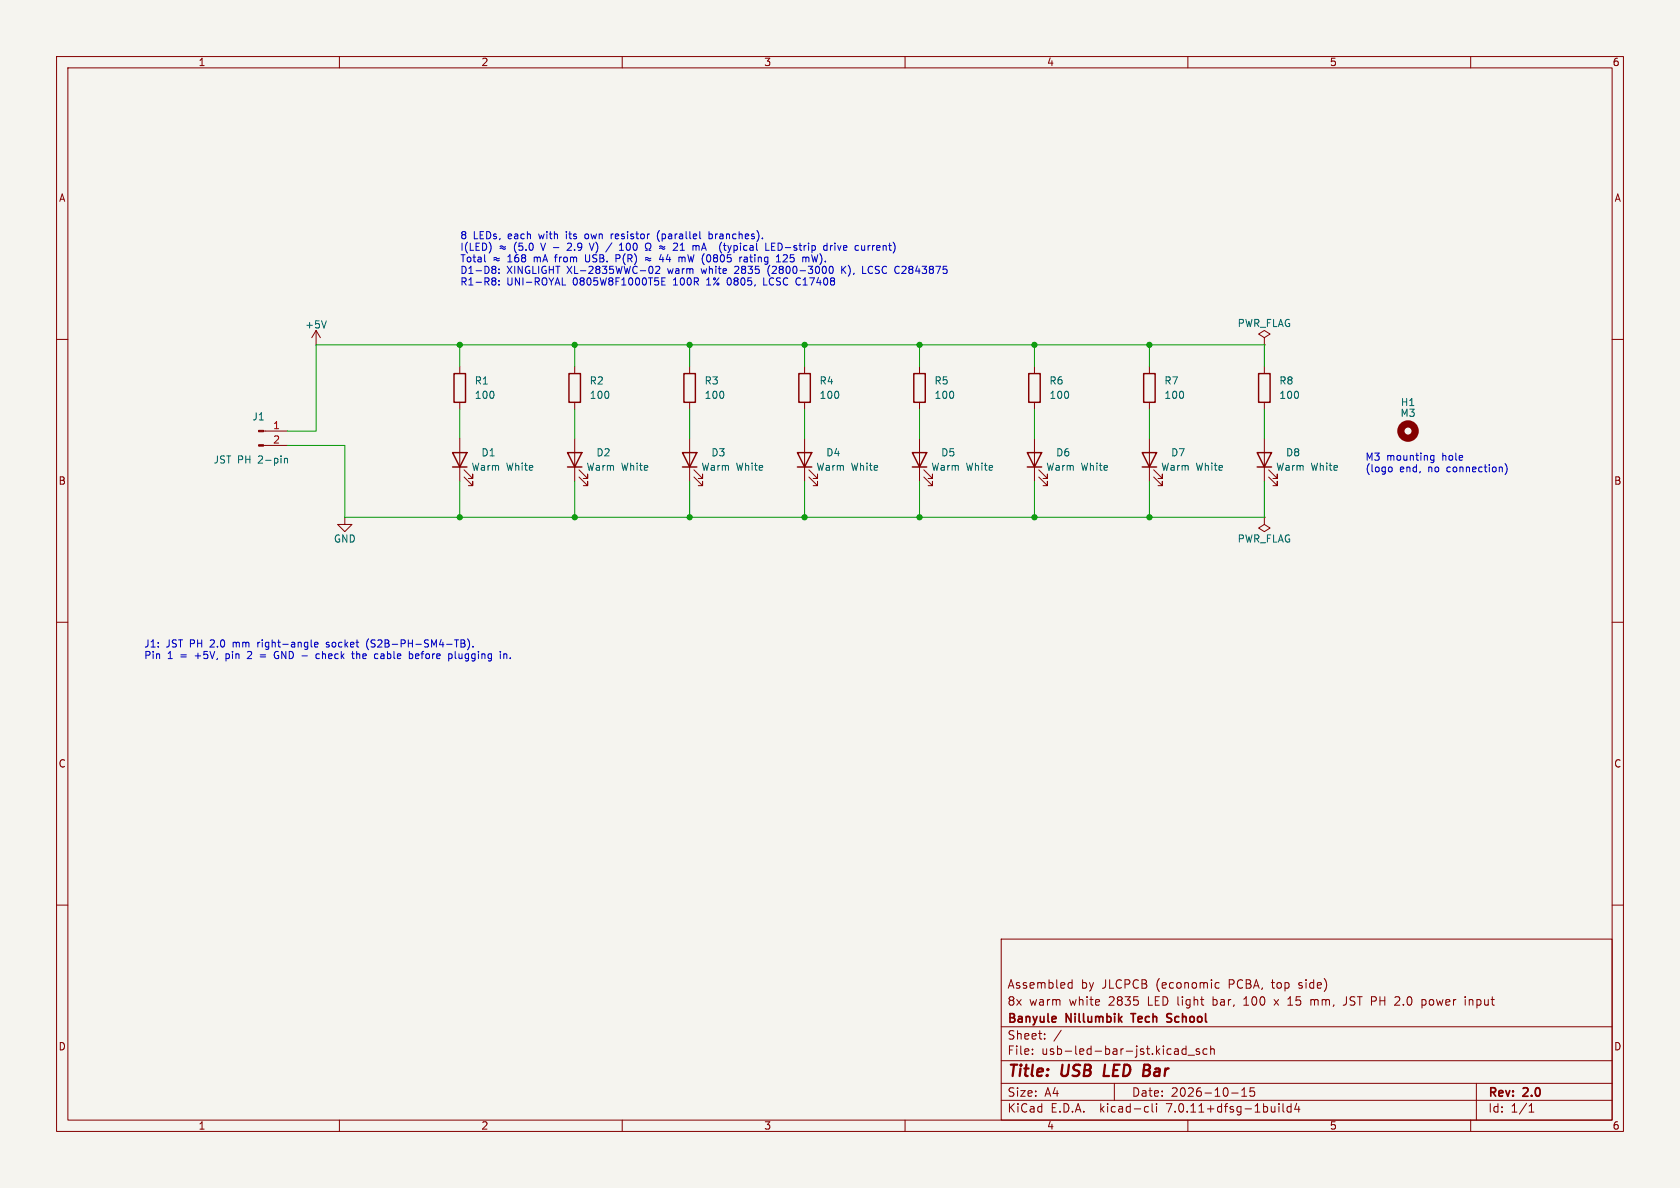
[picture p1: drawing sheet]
(kicad_sch (version 20230121) (generator eeschema)

 (paper "A4")

 (title_block
  (title "USB LED Bar")
  (date "2026-10-15")
  (rev "2.0")
  (company "Banyule Nillumbik Tech School")
  (comment 1 "8x warm white 2835 LED light bar, 100 x 15 mm, JST PH 2.0 power input")
  (comment 2 "Assembled by JLCPCB (economic PCBA, top side)"))

 (lib_symbols
  (symbol "Connector:Conn_01x02_Pin" (pin_names (offset 1.016) hide) (in_bom yes) (on_board yes)
   (property "Reference" "J" (at 0 2.54 0) (effects (font (size 1.27 1.27))))
   (property "Value" "Conn_01x02_Pin" (at 0 -5.08 0) (effects (font (size 1.27 1.27))))
   (property "Footprint" "" (at 0 0 0) (effects (font (size 1.27 1.27)) hide))
   (property "Datasheet" "~" (at 0 0 0) (effects (font (size 1.27 1.27)) hide))
   (property "ki_locked" "" (at 0 0 0) (effects (font (size 1.27 1.27))))
   (symbol "Conn_01x02_Pin_1_1"
    (polyline (pts (xy 1.27 -2.54) (xy 0.8636 -2.54)) (stroke (width 0.1524) (type default)) (fill (type none)))
    (polyline (pts (xy 1.27 0) (xy 0.8636 0)) (stroke (width 0.1524) (type default)) (fill (type none)))
    (rectangle (start 0.8636 -2.413) (end 0 -2.667) (stroke (width 0.1524) (type default)) (fill (type outline)))
    (rectangle (start 0.8636 0.127) (end 0 -0.127) (stroke (width 0.1524) (type default)) (fill (type outline)))
    (pin passive line (at 5.08 0 180) (length 3.81) (name "Pin_1" (effects (font (size 1.27 1.27)))) (number "1" (effects (font (size 1.27 1.27)))))
    (pin passive line (at 5.08 -2.54 180) (length 3.81) (name "Pin_2" (effects (font (size 1.27 1.27)))) (number "2" (effects (font (size 1.27 1.27)))))))
  (symbol "Device:LED" (pin_numbers hide) (pin_names (offset 1.016) hide) (in_bom yes) (on_board yes)
   (property "Reference" "D" (at 0 2.54 0) (effects (font (size 1.27 1.27))))
   (property "Value" "LED" (at 0 -2.54 0) (effects (font (size 1.27 1.27))))
   (property "Footprint" "" (at 0 0 0) (effects (font (size 1.27 1.27)) hide))
   (property "Datasheet" "~" (at 0 0 0) (effects (font (size 1.27 1.27)) hide))
   (symbol "LED_0_1"
    (polyline (pts (xy -1.27 -1.27) (xy -1.27 1.27)) (stroke (width 0.254) (type default)) (fill (type none)))
    (polyline (pts (xy -1.27 0) (xy 1.27 0)) (stroke (width 0) (type default)) (fill (type none)))
    (polyline (pts (xy 1.27 -1.27) (xy 1.27 1.27) (xy -1.27 0) (xy 1.27 -1.27)) (stroke (width 0.254) (type default)) (fill (type none)))
    (polyline (pts (xy -3.048 -0.762) (xy -4.572 -2.286) (xy -3.81 -2.286) (xy -4.572 -2.286) (xy -4.572 -1.524)) (stroke (width 0) (type default)) (fill (type none)))
    (polyline (pts (xy -1.778 -0.762) (xy -3.302 -2.286) (xy -2.54 -2.286) (xy -3.302 -2.286) (xy -3.302 -1.524)) (stroke (width 0) (type default)) (fill (type none))))
   (symbol "LED_1_1"
    (pin passive line (at -3.81 0 0) (length 2.54) (name "K" (effects (font (size 1.27 1.27)))) (number "1" (effects (font (size 1.27 1.27)))))
    (pin passive line (at 3.81 0 180) (length 2.54) (name "A" (effects (font (size 1.27 1.27)))) (number "2" (effects (font (size 1.27 1.27)))))))
  (symbol "Device:R" (pin_numbers hide) (pin_names (offset 0)) (in_bom yes) (on_board yes)
   (property "Reference" "R" (at 2.032 0 90) (effects (font (size 1.27 1.27))))
   (property "Value" "R" (at 0 0 90) (effects (font (size 1.27 1.27))))
   (property "Footprint" "" (at -1.778 0 90) (effects (font (size 1.27 1.27)) hide))
   (property "Datasheet" "~" (at 0 0 0) (effects (font (size 1.27 1.27)) hide))
   (symbol "R_0_1"
    (rectangle (start -1.016 -2.54) (end 1.016 2.54) (stroke (width 0.254) (type default)) (fill (type none))))
   (symbol "R_1_1"
    (pin passive line (at 0 3.81 270) (length 1.27) (name "~" (effects (font (size 1.27 1.27)))) (number "1" (effects (font (size 1.27 1.27)))))
    (pin passive line (at 0 -3.81 90) (length 1.27) (name "~" (effects (font (size 1.27 1.27)))) (number "2" (effects (font (size 1.27 1.27)))))))
  (symbol "power:+5V" (power) (pin_names (offset 0)) (in_bom yes) (on_board yes)
   (property "Reference" "#PWR" (at 0 -3.81 0) (effects (font (size 1.27 1.27)) hide))
   (property "Value" "+5V" (at 0 3.556 0) (effects (font (size 1.27 1.27))))
   (property "Footprint" "" (at 0 0 0) (effects (font (size 1.27 1.27)) hide))
   (property "Datasheet" "" (at 0 0 0) (effects (font (size 1.27 1.27)) hide))
   (symbol "+5V_0_1"
    (polyline (pts (xy -0.762 1.27) (xy 0 2.54)) (stroke (width 0) (type default)) (fill (type none)))
    (polyline (pts (xy 0 0) (xy 0 2.54)) (stroke (width 0) (type default)) (fill (type none)))
    (polyline (pts (xy 0 2.54) (xy 0.762 1.27)) (stroke (width 0) (type default)) (fill (type none))))
   (symbol "+5V_1_1"
    (pin power_in line (at 0 0 90) (length 0) hide (name "+5V" (effects (font (size 1.27 1.27)))) (number "1" (effects (font (size 1.27 1.27)))))))
  (symbol "power:GND" (power) (pin_names (offset 0)) (in_bom yes) (on_board yes)
   (property "Reference" "#PWR" (at 0 -6.35 0) (effects (font (size 1.27 1.27)) hide))
   (property "Value" "GND" (at 0 -3.81 0) (effects (font (size 1.27 1.27))))
   (property "Footprint" "" (at 0 0 0) (effects (font (size 1.27 1.27)) hide))
   (property "Datasheet" "" (at 0 0 0) (effects (font (size 1.27 1.27)) hide))
   (symbol "GND_0_1"
    (polyline (pts (xy 0 0) (xy 0 -1.27) (xy 1.27 -1.27) (xy 0 -2.54) (xy -1.27 -1.27) (xy 0 -1.27)) (stroke (width 0) (type default)) (fill (type none))))
   (symbol "GND_1_1"
    (pin power_in line (at 0 0 270) (length 0) hide (name "GND" (effects (font (size 1.27 1.27)))) (number "1" (effects (font (size 1.27 1.27)))))))
  (symbol "power:PWR_FLAG" (power) (pin_numbers hide) (pin_names (offset 0) hide) (in_bom yes) (on_board yes)
   (property "Reference" "#FLG" (at 0 1.905 0) (effects (font (size 1.27 1.27)) hide))
   (property "Value" "PWR_FLAG" (at 0 3.81 0) (effects (font (size 1.27 1.27))))
   (property "Footprint" "" (at 0 0 0) (effects (font (size 1.27 1.27)) hide))
   (property "Datasheet" "~" (at 0 0 0) (effects (font (size 1.27 1.27)) hide))
   (symbol "PWR_FLAG_0_0"
    (pin power_out line (at 0 0 90) (length 0) (name "pwr" (effects (font (size 1.27 1.27)))) (number "1" (effects (font (size 1.27 1.27))))))
   (symbol "PWR_FLAG_0_1"
    (polyline (pts (xy 0 0) (xy 0 1.27) (xy -1.016 1.905) (xy 0 2.54) (xy 1.016 1.905) (xy 0 1.27)) (stroke (width 0) (type default)) (fill (type none)))))
  (symbol "Mechanical:MountingHole" (pin_names (offset 1.016)) (in_bom yes) (on_board yes)
   (property "Reference" "H" (at 0 5.08 0) (effects (font (size 1.27 1.27))))
   (property "Value" "MountingHole" (at 0 3.175 0) (effects (font (size 1.27 1.27))))
   (property "Footprint" "" (at 0 0 0) (effects (font (size 1.27 1.27)) hide))
   (property "Datasheet" "~" (at 0 0 0) (effects (font (size 1.27 1.27)) hide))
   (symbol "MountingHole_0_1"
    (circle (center 0 0) (radius 1.27) (stroke (width 1.27) (type default)) (fill (type none))))))

 (junction (at 81.28 60.96) (diameter 0) (color 0 0 0 0))
 (junction (at 81.28 91.44) (diameter 0) (color 0 0 0 0))
 (junction (at 101.6 60.96) (diameter 0) (color 0 0 0 0))
 (junction (at 101.6 91.44) (diameter 0) (color 0 0 0 0))
 (junction (at 121.92 60.96) (diameter 0) (color 0 0 0 0))
 (junction (at 121.92 91.44) (diameter 0) (color 0 0 0 0))
 (junction (at 142.24 60.96) (diameter 0) (color 0 0 0 0))
 (junction (at 142.24 91.44) (diameter 0) (color 0 0 0 0))
 (junction (at 162.56 60.96) (diameter 0) (color 0 0 0 0))
 (junction (at 162.56 91.44) (diameter 0) (color 0 0 0 0))
 (junction (at 182.88 60.96) (diameter 0) (color 0 0 0 0))
 (junction (at 182.88 91.44) (diameter 0) (color 0 0 0 0))
 (junction (at 203.2 60.96) (diameter 0) (color 0 0 0 0))
 (junction (at 203.2 91.44) (diameter 0) (color 0 0 0 0))
 (wire (pts (xy 50.8 76.2) (xy 55.88 76.2)) (stroke (width 0) (type default)))
 (wire (pts (xy 55.88 76.2) (xy 55.88 60.96)) (stroke (width 0) (type default)))
 (wire (pts (xy 50.8 78.74) (xy 60.96 78.74)) (stroke (width 0) (type default)))
 (wire (pts (xy 60.96 78.74) (xy 60.96 91.44)) (stroke (width 0) (type default)))
 (wire (pts (xy 55.88 60.96) (xy 81.28 60.96)) (stroke (width 0) (type default)))
 (wire (pts (xy 81.28 60.96) (xy 101.6 60.96)) (stroke (width 0) (type default)))
 (wire (pts (xy 101.6 60.96) (xy 121.92 60.96)) (stroke (width 0) (type default)))
 (wire (pts (xy 121.92 60.96) (xy 142.24 60.96)) (stroke (width 0) (type default)))
 (wire (pts (xy 142.24 60.96) (xy 162.56 60.96)) (stroke (width 0) (type default)))
 (wire (pts (xy 162.56 60.96) (xy 182.88 60.96)) (stroke (width 0) (type default)))
 (wire (pts (xy 182.88 60.96) (xy 203.2 60.96)) (stroke (width 0) (type default)))
 (wire (pts (xy 203.2 60.96) (xy 223.52 60.96)) (stroke (width 0) (type default)))
 (wire (pts (xy 60.96 91.44) (xy 81.28 91.44)) (stroke (width 0) (type default)))
 (wire (pts (xy 81.28 91.44) (xy 101.6 91.44)) (stroke (width 0) (type default)))
 (wire (pts (xy 101.6 91.44) (xy 121.92 91.44)) (stroke (width 0) (type default)))
 (wire (pts (xy 121.92 91.44) (xy 142.24 91.44)) (stroke (width 0) (type default)))
 (wire (pts (xy 142.24 91.44) (xy 162.56 91.44)) (stroke (width 0) (type default)))
 (wire (pts (xy 162.56 91.44) (xy 182.88 91.44)) (stroke (width 0) (type default)))
 (wire (pts (xy 182.88 91.44) (xy 203.2 91.44)) (stroke (width 0) (type default)))
 (wire (pts (xy 203.2 91.44) (xy 223.52 91.44)) (stroke (width 0) (type default)))
 (wire (pts (xy 81.28 60.96) (xy 81.28 64.77)) (stroke (width 0) (type default)))
 (wire (pts (xy 81.28 72.39) (xy 81.28 77.47)) (stroke (width 0) (type default)))
 (wire (pts (xy 81.28 85.09) (xy 81.28 91.44)) (stroke (width 0) (type default)))
 (wire (pts (xy 101.6 60.96) (xy 101.6 64.77)) (stroke (width 0) (type default)))
 (wire (pts (xy 101.6 72.39) (xy 101.6 77.47)) (stroke (width 0) (type default)))
 (wire (pts (xy 101.6 85.09) (xy 101.6 91.44)) (stroke (width 0) (type default)))
 (wire (pts (xy 121.92 60.96) (xy 121.92 64.77)) (stroke (width 0) (type default)))
 (wire (pts (xy 121.92 72.39) (xy 121.92 77.47)) (stroke (width 0) (type default)))
 (wire (pts (xy 121.92 85.09) (xy 121.92 91.44)) (stroke (width 0) (type default)))
 (wire (pts (xy 142.24 60.96) (xy 142.24 64.77)) (stroke (width 0) (type default)))
 (wire (pts (xy 142.24 72.39) (xy 142.24 77.47)) (stroke (width 0) (type default)))
 (wire (pts (xy 142.24 85.09) (xy 142.24 91.44)) (stroke (width 0) (type default)))
 (wire (pts (xy 162.56 60.96) (xy 162.56 64.77)) (stroke (width 0) (type default)))
 (wire (pts (xy 162.56 72.39) (xy 162.56 77.47)) (stroke (width 0) (type default)))
 (wire (pts (xy 162.56 85.09) (xy 162.56 91.44)) (stroke (width 0) (type default)))
 (wire (pts (xy 182.88 60.96) (xy 182.88 64.77)) (stroke (width 0) (type default)))
 (wire (pts (xy 182.88 72.39) (xy 182.88 77.47)) (stroke (width 0) (type default)))
 (wire (pts (xy 182.88 85.09) (xy 182.88 91.44)) (stroke (width 0) (type default)))
 (wire (pts (xy 203.2 60.96) (xy 203.2 64.77)) (stroke (width 0) (type default)))
 (wire (pts (xy 203.2 72.39) (xy 203.2 77.47)) (stroke (width 0) (type default)))
 (wire (pts (xy 203.2 85.09) (xy 203.2 91.44)) (stroke (width 0) (type default)))
 (wire (pts (xy 223.52 60.96) (xy 223.52 64.77)) (stroke (width 0) (type default)))
 (wire (pts (xy 223.52 72.39) (xy 223.52 77.47)) (stroke (width 0) (type default)))
 (wire (pts (xy 223.52 85.09) (xy 223.52 91.44)) (stroke (width 0) (type default)))
 (text "J1: JST PH 2.0 mm right-angle socket (S2B-PH-SM4-TB).\nPin 1 = +5V, pin 2 = GND - check the cable before plugging in." (at 25.4 116.84 0) (effects (font (size 1.27 1.27)) (justify left bottom)))
 (text "M3 mounting hole\n(logo end, no connection)" (at 241.3 83.82 0) (effects (font (size 1.27 1.27)) (justify left bottom)))
 (text "8 LEDs, each with its own resistor (parallel branches).\nI(LED) ≈ (5.0 V - 2.9 V) / 100 Ω ≈ 21 mA  (typical LED-strip drive current)\nTotal ≈ 168 mA from USB. P(R) ≈ 44 mW (0805 rating 125 mW).\nD1-D8: XINGLIGHT XL-2835WWC-02 warm white 2835 (2800-3000 K), LCSC C2843875\nR1-R8: UNI-ROYAL 0805W8F1000T5E 100R 1% 0805, LCSC C17408" (at 81.28 50.8 0) (effects (font (size 1.27 1.27)) (justify left bottom)))
 (symbol (lib_id "Connector:Conn_01x02_Pin") (at 45.72 76.2 0) (unit 1) (in_bom yes) (on_board yes) (dnp no)
  (property "Reference" "J1" (at 45.72 73.66 0) (effects (font (size 1.27 1.27))))
  (property "Value" "JST PH 2-pin" (at 44.45 81.28 0) (effects (font (size 1.27 1.27))))
  (property "Footprint" "usb-led-bar:JST_PH_S2B-PH-SM4-TB_1x02-1MP_P2.00mm_Horizontal" (at 45.72 83.82 0) (effects (font (size 1.27 1.27)) hide))
  (property "Datasheet" "~" (at 45.72 76.2 0) (effects (font (size 1.27 1.27)) hide))
  (property "LCSC" "C295747" (at 45.72 76.2 0) (effects (font (size 1.27 1.27)) hide))
  (property "MPN" "S2B-PH-SM4-TB(LF)(SN)" (at 45.72 76.2 0) (effects (font (size 1.27 1.27)) hide))
  (property "Manufacturer" "JST" (at 45.72 76.2 0) (effects (font (size 1.27 1.27)) hide)) (pin "1") (pin "2"))
 (symbol (lib_id "power:+5V") (at 55.88 60.96 0) (unit 1) (in_bom no) (on_board no) (dnp no)
  (property "Reference" "#PWR01" (at 55.88 64.77 0) (effects (font (size 1.27 1.27)) hide))
  (property "Value" "+5V" (at 55.88 57.404 0) (effects (font (size 1.27 1.27))))
  (property "Footprint" "" (at 55.88 60.96 0) (effects (font (size 1.27 1.27)) hide))
  (property "Datasheet" "" (at 55.88 60.96 0) (effects (font (size 1.27 1.27)) hide)) (pin "1"))
 (symbol (lib_id "power:GND") (at 60.96 91.44 0) (unit 1) (in_bom no) (on_board no) (dnp no)
  (property "Reference" "#PWR02" (at 60.96 97.79 0) (effects (font (size 1.27 1.27)) hide))
  (property "Value" "GND" (at 60.96 95.25 0) (effects (font (size 1.27 1.27))))
  (property "Footprint" "" (at 60.96 91.44 0) (effects (font (size 1.27 1.27)) hide))
  (property "Datasheet" "" (at 60.96 91.44 0) (effects (font (size 1.27 1.27)) hide)) (pin "1"))
 (symbol (lib_id "Device:R") (at 81.28 68.58 0) (unit 1) (in_bom yes) (on_board yes) (dnp no)
  (property "Reference" "R1" (at 83.82 67.31 0) (effects (font (size 1.27 1.27)) (justify left)))
  (property "Value" "100" (at 83.82 69.85 0) (effects (font (size 1.27 1.27)) (justify left)))
  (property "Footprint" "usb-led-bar:R_0805_2012Metric" (at 79.502 68.58 90) (effects (font (size 1.27 1.27)) hide))
  (property "Datasheet" "~" (at 81.28 68.58 0) (effects (font (size 1.27 1.27)) hide))
  (property "LCSC" "C17408" (at 81.28 68.58 0) (effects (font (size 1.27 1.27)) hide))
  (property "MPN" "0805W8F1000T5E" (at 81.28 68.58 0) (effects (font (size 1.27 1.27)) hide))
  (property "Manufacturer" "UNI-ROYAL" (at 81.28 68.58 0) (effects (font (size 1.27 1.27)) hide)) (pin "1") (pin "2"))
 (symbol (lib_id "Device:LED") (at 81.28 81.28 90) (unit 1) (in_bom yes) (on_board yes) (dnp no)
  (property "Reference" "D1" (at 86.36 80.01 90) (effects (font (size 1.27 1.27))))
  (property "Value" "Warm White" (at 88.9 82.55 90) (effects (font (size 1.27 1.27))))
  (property "Footprint" "usb-led-bar:LED_2835_PolarityTolerant" (at 81.28 81.28 90) (effects (font (size 1.27 1.27)) hide))
  (property "Datasheet" "~" (at 81.28 81.28 0) (effects (font (size 1.27 1.27)) hide))
  (property "LCSC" "C2843875" (at 81.28 81.28 0) (effects (font (size 1.27 1.27)) hide))
  (property "MPN" "XL-2835WWC-02" (at 81.28 81.28 0) (effects (font (size 1.27 1.27)) hide))
  (property "Manufacturer" "XINGLIGHT" (at 81.28 81.28 0) (effects (font (size 1.27 1.27)) hide)) (pin "1") (pin "2"))
 (symbol (lib_id "Device:R") (at 101.6 68.58 0) (unit 1) (in_bom yes) (on_board yes) (dnp no)
  (property "Reference" "R2" (at 104.14 67.31 0) (effects (font (size 1.27 1.27)) (justify left)))
  (property "Value" "100" (at 104.14 69.85 0) (effects (font (size 1.27 1.27)) (justify left)))
  (property "Footprint" "usb-led-bar:R_0805_2012Metric" (at 99.822 68.58 90) (effects (font (size 1.27 1.27)) hide))
  (property "Datasheet" "~" (at 101.6 68.58 0) (effects (font (size 1.27 1.27)) hide))
  (property "LCSC" "C17408" (at 101.6 68.58 0) (effects (font (size 1.27 1.27)) hide))
  (property "MPN" "0805W8F1000T5E" (at 101.6 68.58 0) (effects (font (size 1.27 1.27)) hide))
  (property "Manufacturer" "UNI-ROYAL" (at 101.6 68.58 0) (effects (font (size 1.27 1.27)) hide)) (pin "1") (pin "2"))
 (symbol (lib_id "Device:LED") (at 101.6 81.28 90) (unit 1) (in_bom yes) (on_board yes) (dnp no)
  (property "Reference" "D2" (at 106.68 80.01 90) (effects (font (size 1.27 1.27))))
  (property "Value" "Warm White" (at 109.22 82.55 90) (effects (font (size 1.27 1.27))))
  (property "Footprint" "usb-led-bar:LED_2835_PolarityTolerant" (at 101.6 81.28 90) (effects (font (size 1.27 1.27)) hide))
  (property "Datasheet" "~" (at 101.6 81.28 0) (effects (font (size 1.27 1.27)) hide))
  (property "LCSC" "C2843875" (at 101.6 81.28 0) (effects (font (size 1.27 1.27)) hide))
  (property "MPN" "XL-2835WWC-02" (at 101.6 81.28 0) (effects (font (size 1.27 1.27)) hide))
  (property "Manufacturer" "XINGLIGHT" (at 101.6 81.28 0) (effects (font (size 1.27 1.27)) hide)) (pin "1") (pin "2"))
 (symbol (lib_id "Device:R") (at 121.92 68.58 0) (unit 1) (in_bom yes) (on_board yes) (dnp no)
  (property "Reference" "R3" (at 124.46 67.31 0) (effects (font (size 1.27 1.27)) (justify left)))
  (property "Value" "100" (at 124.46 69.85 0) (effects (font (size 1.27 1.27)) (justify left)))
  (property "Footprint" "usb-led-bar:R_0805_2012Metric" (at 120.142 68.58 90) (effects (font (size 1.27 1.27)) hide))
  (property "Datasheet" "~" (at 121.92 68.58 0) (effects (font (size 1.27 1.27)) hide))
  (property "LCSC" "C17408" (at 121.92 68.58 0) (effects (font (size 1.27 1.27)) hide))
  (property "MPN" "0805W8F1000T5E" (at 121.92 68.58 0) (effects (font (size 1.27 1.27)) hide))
  (property "Manufacturer" "UNI-ROYAL" (at 121.92 68.58 0) (effects (font (size 1.27 1.27)) hide)) (pin "1") (pin "2"))
 (symbol (lib_id "Device:LED") (at 121.92 81.28 90) (unit 1) (in_bom yes) (on_board yes) (dnp no)
  (property "Reference" "D3" (at 127 80.01 90) (effects (font (size 1.27 1.27))))
  (property "Value" "Warm White" (at 129.54 82.55 90) (effects (font (size 1.27 1.27))))
  (property "Footprint" "usb-led-bar:LED_2835_PolarityTolerant" (at 121.92 81.28 90) (effects (font (size 1.27 1.27)) hide))
  (property "Datasheet" "~" (at 121.92 81.28 0) (effects (font (size 1.27 1.27)) hide))
  (property "LCSC" "C2843875" (at 121.92 81.28 0) (effects (font (size 1.27 1.27)) hide))
  (property "MPN" "XL-2835WWC-02" (at 121.92 81.28 0) (effects (font (size 1.27 1.27)) hide))
  (property "Manufacturer" "XINGLIGHT" (at 121.92 81.28 0) (effects (font (size 1.27 1.27)) hide)) (pin "1") (pin "2"))
 (symbol (lib_id "Device:R") (at 142.24 68.58 0) (unit 1) (in_bom yes) (on_board yes) (dnp no)
  (property "Reference" "R4" (at 144.78 67.31 0) (effects (font (size 1.27 1.27)) (justify left)))
  (property "Value" "100" (at 144.78 69.85 0) (effects (font (size 1.27 1.27)) (justify left)))
  (property "Footprint" "usb-led-bar:R_0805_2012Metric" (at 140.462 68.58 90) (effects (font (size 1.27 1.27)) hide))
  (property "Datasheet" "~" (at 142.24 68.58 0) (effects (font (size 1.27 1.27)) hide))
  (property "LCSC" "C17408" (at 142.24 68.58 0) (effects (font (size 1.27 1.27)) hide))
  (property "MPN" "0805W8F1000T5E" (at 142.24 68.58 0) (effects (font (size 1.27 1.27)) hide))
  (property "Manufacturer" "UNI-ROYAL" (at 142.24 68.58 0) (effects (font (size 1.27 1.27)) hide)) (pin "1") (pin "2"))
 (symbol (lib_id "Device:LED") (at 142.24 81.28 90) (unit 1) (in_bom yes) (on_board yes) (dnp no)
  (property "Reference" "D4" (at 147.32 80.01 90) (effects (font (size 1.27 1.27))))
  (property "Value" "Warm White" (at 149.86 82.55 90) (effects (font (size 1.27 1.27))))
  (property "Footprint" "usb-led-bar:LED_2835_PolarityTolerant" (at 142.24 81.28 90) (effects (font (size 1.27 1.27)) hide))
  (property "Datasheet" "~" (at 142.24 81.28 0) (effects (font (size 1.27 1.27)) hide))
  (property "LCSC" "C2843875" (at 142.24 81.28 0) (effects (font (size 1.27 1.27)) hide))
  (property "MPN" "XL-2835WWC-02" (at 142.24 81.28 0) (effects (font (size 1.27 1.27)) hide))
  (property "Manufacturer" "XINGLIGHT" (at 142.24 81.28 0) (effects (font (size 1.27 1.27)) hide)) (pin "1") (pin "2"))
 (symbol (lib_id "Device:R") (at 162.56 68.58 0) (unit 1) (in_bom yes) (on_board yes) (dnp no)
  (property "Reference" "R5" (at 165.1 67.31 0) (effects (font (size 1.27 1.27)) (justify left)))
  (property "Value" "100" (at 165.1 69.85 0) (effects (font (size 1.27 1.27)) (justify left)))
  (property "Footprint" "usb-led-bar:R_0805_2012Metric" (at 160.782 68.58 90) (effects (font (size 1.27 1.27)) hide))
  (property "Datasheet" "~" (at 162.56 68.58 0) (effects (font (size 1.27 1.27)) hide))
  (property "LCSC" "C17408" (at 162.56 68.58 0) (effects (font (size 1.27 1.27)) hide))
  (property "MPN" "0805W8F1000T5E" (at 162.56 68.58 0) (effects (font (size 1.27 1.27)) hide))
  (property "Manufacturer" "UNI-ROYAL" (at 162.56 68.58 0) (effects (font (size 1.27 1.27)) hide)) (pin "1") (pin "2"))
 (symbol (lib_id "Device:LED") (at 162.56 81.28 90) (unit 1) (in_bom yes) (on_board yes) (dnp no)
  (property "Reference" "D5" (at 167.64 80.01 90) (effects (font (size 1.27 1.27))))
  (property "Value" "Warm White" (at 170.18 82.55 90) (effects (font (size 1.27 1.27))))
  (property "Footprint" "usb-led-bar:LED_2835_PolarityTolerant" (at 162.56 81.28 90) (effects (font (size 1.27 1.27)) hide))
  (property "Datasheet" "~" (at 162.56 81.28 0) (effects (font (size 1.27 1.27)) hide))
  (property "LCSC" "C2843875" (at 162.56 81.28 0) (effects (font (size 1.27 1.27)) hide))
  (property "MPN" "XL-2835WWC-02" (at 162.56 81.28 0) (effects (font (size 1.27 1.27)) hide))
  (property "Manufacturer" "XINGLIGHT" (at 162.56 81.28 0) (effects (font (size 1.27 1.27)) hide)) (pin "1") (pin "2"))
 (symbol (lib_id "Device:R") (at 182.88 68.58 0) (unit 1) (in_bom yes) (on_board yes) (dnp no)
  (property "Reference" "R6" (at 185.42 67.31 0) (effects (font (size 1.27 1.27)) (justify left)))
  (property "Value" "100" (at 185.42 69.85 0) (effects (font (size 1.27 1.27)) (justify left)))
  (property "Footprint" "usb-led-bar:R_0805_2012Metric" (at 181.102 68.58 90) (effects (font (size 1.27 1.27)) hide))
  (property "Datasheet" "~" (at 182.88 68.58 0) (effects (font (size 1.27 1.27)) hide))
  (property "LCSC" "C17408" (at 182.88 68.58 0) (effects (font (size 1.27 1.27)) hide))
  (property "MPN" "0805W8F1000T5E" (at 182.88 68.58 0) (effects (font (size 1.27 1.27)) hide))
  (property "Manufacturer" "UNI-ROYAL" (at 182.88 68.58 0) (effects (font (size 1.27 1.27)) hide)) (pin "1") (pin "2"))
 (symbol (lib_id "Device:LED") (at 182.88 81.28 90) (unit 1) (in_bom yes) (on_board yes) (dnp no)
  (property "Reference" "D6" (at 187.96 80.01 90) (effects (font (size 1.27 1.27))))
  (property "Value" "Warm White" (at 190.5 82.55 90) (effects (font (size 1.27 1.27))))
  (property "Footprint" "usb-led-bar:LED_2835_PolarityTolerant" (at 182.88 81.28 90) (effects (font (size 1.27 1.27)) hide))
  (property "Datasheet" "~" (at 182.88 81.28 0) (effects (font (size 1.27 1.27)) hide))
  (property "LCSC" "C2843875" (at 182.88 81.28 0) (effects (font (size 1.27 1.27)) hide))
  (property "MPN" "XL-2835WWC-02" (at 182.88 81.28 0) (effects (font (size 1.27 1.27)) hide))
  (property "Manufacturer" "XINGLIGHT" (at 182.88 81.28 0) (effects (font (size 1.27 1.27)) hide)) (pin "1") (pin "2"))
 (symbol (lib_id "Device:R") (at 203.2 68.58 0) (unit 1) (in_bom yes) (on_board yes) (dnp no)
  (property "Reference" "R7" (at 205.74 67.31 0) (effects (font (size 1.27 1.27)) (justify left)))
  (property "Value" "100" (at 205.74 69.85 0) (effects (font (size 1.27 1.27)) (justify left)))
  (property "Footprint" "usb-led-bar:R_0805_2012Metric" (at 201.422 68.58 90) (effects (font (size 1.27 1.27)) hide))
  (property "Datasheet" "~" (at 203.2 68.58 0) (effects (font (size 1.27 1.27)) hide))
  (property "LCSC" "C17408" (at 203.2 68.58 0) (effects (font (size 1.27 1.27)) hide))
  (property "MPN" "0805W8F1000T5E" (at 203.2 68.58 0) (effects (font (size 1.27 1.27)) hide))
  (property "Manufacturer" "UNI-ROYAL" (at 203.2 68.58 0) (effects (font (size 1.27 1.27)) hide)) (pin "1") (pin "2"))
 (symbol (lib_id "Device:LED") (at 203.2 81.28 90) (unit 1) (in_bom yes) (on_board yes) (dnp no)
  (property "Reference" "D7" (at 208.28 80.01 90) (effects (font (size 1.27 1.27))))
  (property "Value" "Warm White" (at 210.82 82.55 90) (effects (font (size 1.27 1.27))))
  (property "Footprint" "usb-led-bar:LED_2835_PolarityTolerant" (at 203.2 81.28 90) (effects (font (size 1.27 1.27)) hide))
  (property "Datasheet" "~" (at 203.2 81.28 0) (effects (font (size 1.27 1.27)) hide))
  (property "LCSC" "C2843875" (at 203.2 81.28 0) (effects (font (size 1.27 1.27)) hide))
  (property "MPN" "XL-2835WWC-02" (at 203.2 81.28 0) (effects (font (size 1.27 1.27)) hide))
  (property "Manufacturer" "XINGLIGHT" (at 203.2 81.28 0) (effects (font (size 1.27 1.27)) hide)) (pin "1") (pin "2"))
 (symbol (lib_id "Device:R") (at 223.52 68.58 0) (unit 1) (in_bom yes) (on_board yes) (dnp no)
  (property "Reference" "R8" (at 226.06 67.31 0) (effects (font (size 1.27 1.27)) (justify left)))
  (property "Value" "100" (at 226.06 69.85 0) (effects (font (size 1.27 1.27)) (justify left)))
  (property "Footprint" "usb-led-bar:R_0805_2012Metric" (at 221.742 68.58 90) (effects (font (size 1.27 1.27)) hide))
  (property "Datasheet" "~" (at 223.52 68.58 0) (effects (font (size 1.27 1.27)) hide))
  (property "LCSC" "C17408" (at 223.52 68.58 0) (effects (font (size 1.27 1.27)) hide))
  (property "MPN" "0805W8F1000T5E" (at 223.52 68.58 0) (effects (font (size 1.27 1.27)) hide))
  (property "Manufacturer" "UNI-ROYAL" (at 223.52 68.58 0) (effects (font (size 1.27 1.27)) hide)) (pin "1") (pin "2"))
 (symbol (lib_id "Device:LED") (at 223.52 81.28 90) (unit 1) (in_bom yes) (on_board yes) (dnp no)
  (property "Reference" "D8" (at 228.6 80.01 90) (effects (font (size 1.27 1.27))))
  (property "Value" "Warm White" (at 231.14 82.55 90) (effects (font (size 1.27 1.27))))
  (property "Footprint" "usb-led-bar:LED_2835_PolarityTolerant" (at 223.52 81.28 90) (effects (font (size 1.27 1.27)) hide))
  (property "Datasheet" "~" (at 223.52 81.28 0) (effects (font (size 1.27 1.27)) hide))
  (property "LCSC" "C2843875" (at 223.52 81.28 0) (effects (font (size 1.27 1.27)) hide))
  (property "MPN" "XL-2835WWC-02" (at 223.52 81.28 0) (effects (font (size 1.27 1.27)) hide))
  (property "Manufacturer" "XINGLIGHT" (at 223.52 81.28 0) (effects (font (size 1.27 1.27)) hide)) (pin "1") (pin "2"))
 (symbol (lib_id "Mechanical:MountingHole") (at 248.92 76.2 0) (unit 1) (in_bom no) (on_board yes) (dnp no)
  (property "Reference" "H1" (at 248.92 71.12 0) (effects (font (size 1.27 1.27))))
  (property "Value" "M3" (at 248.92 73.025 0) (effects (font (size 1.27 1.27))))
  (property "Footprint" "MountingHole:MountingHole_3.2mm_M3" (at 248.92 76.2 0) (effects (font (size 1.27 1.27)) hide))
  (property "Datasheet" "~" (at 248.92 76.2 0) (effects (font (size 1.27 1.27)) hide)))
 (symbol (lib_id "power:PWR_FLAG") (at 223.52 60.96 0) (unit 1) (in_bom no) (on_board no) (dnp no)
  (property "Reference" "#FLG01" (at 223.52 59.055 0) (effects (font (size 1.27 1.27)) hide))
  (property "Value" "PWR_FLAG" (at 223.52 57.15 0) (effects (font (size 1.27 1.27))))
  (property "Footprint" "" (at 223.52 60.96 0) (effects (font (size 1.27 1.27)) hide))
  (property "Datasheet" "" (at 223.52 60.96 0) (effects (font (size 1.27 1.27)) hide)) (pin "1"))
 (symbol (lib_id "power:PWR_FLAG") (at 223.52 91.44 180) (unit 1) (in_bom no) (on_board no) (dnp no)
  (property "Reference" "#FLG02" (at 223.52 93.345 0) (effects (font (size 1.27 1.27)) hide))
  (property "Value" "PWR_FLAG" (at 223.52 95.25 0) (effects (font (size 1.27 1.27))))
  (property "Footprint" "" (at 223.52 91.44 0) (effects (font (size 1.27 1.27)) hide))
  (property "Datasheet" "" (at 223.52 91.44 0) (effects (font (size 1.27 1.27)) hide)) (pin "1"))

 (sheet_instances (path "" (page "1"))))
